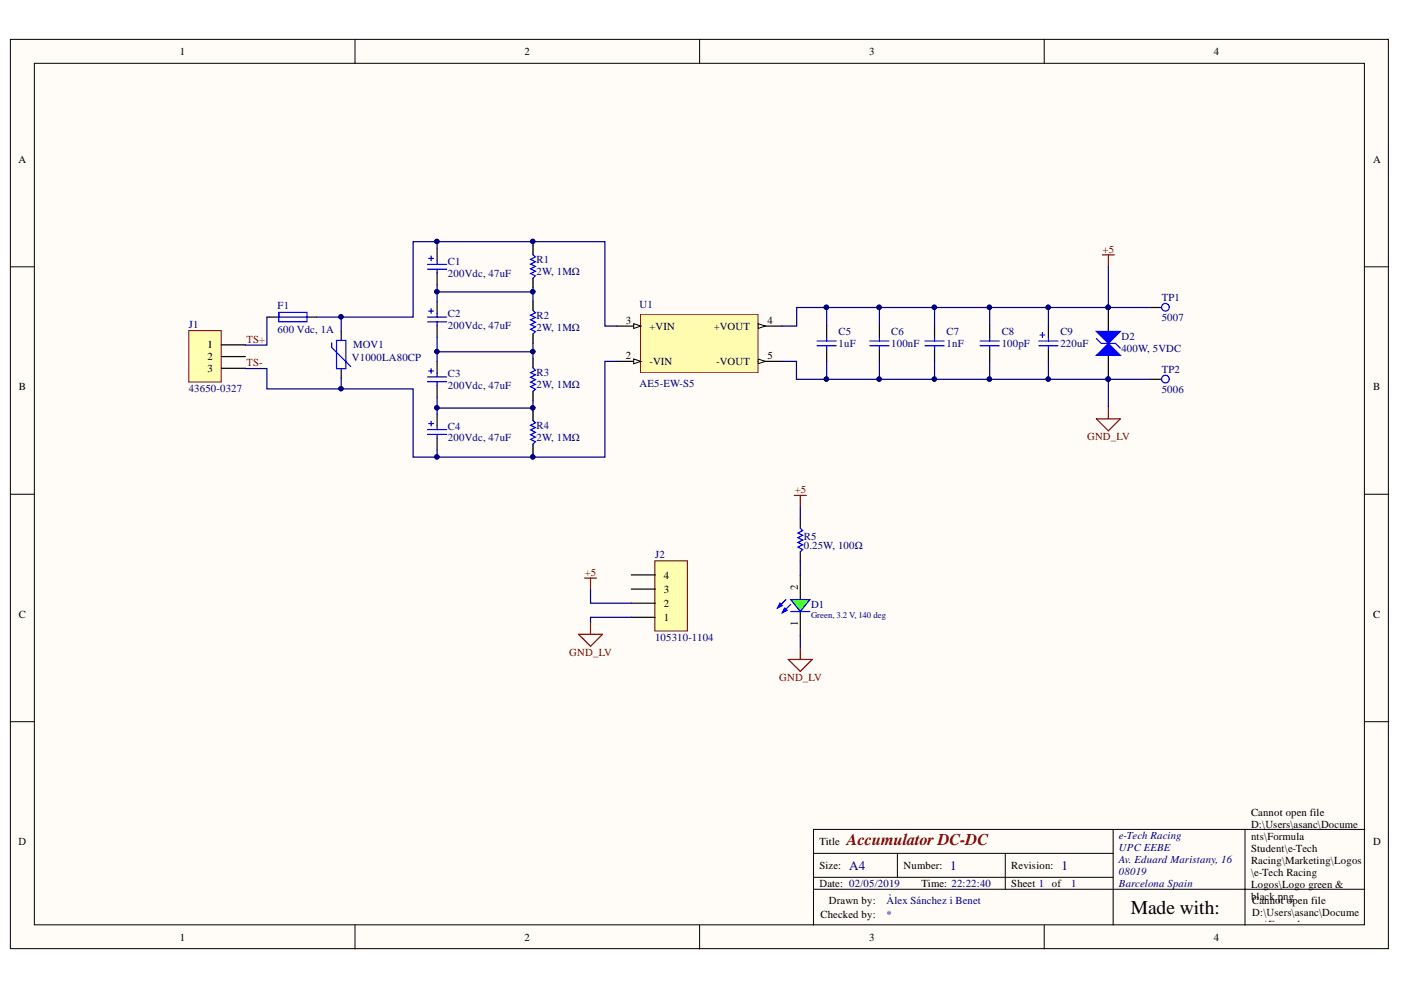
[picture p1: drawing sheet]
# Altium schematic sheet Accumulator_DC-DC.SchDoc: Accumulator DC-DC
size A4; DrawnBy: Àlex Sánchez i Benet; DocumentNumber: 1; Revision: 1; SheetNumber: 1; SheetTotal: 1; University: UPC EEBE; City: Barcelona; Country: Spain; CP: 08019; DesignerName: Àlex Sánchez i Benet; Address: Av. Eduard Maristany, 16

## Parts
C1  200Vdc, 47uF  [WCAP-AT1H_13x20x5]
C2  200Vdc, 47uF  [WCAP-AT1H_13x20x5]
C3  200Vdc, 47uF  [WCAP-AT1H_13x20x5]
C4  200Vdc, 47uF  [WCAP-AT1H_13x20x5]
C5  1uF  [1206_3.2x1.6x1.15mm]
C6  100nF  [1206_3.2x1.6x0.8mm]
C7  1nF  [1206_3.2x1.6x0.8mm]
C8  100pF  [1206_3.2x1.6x0.8mm]
C9  220uF  [WCAP-ATG8_6.3x11x2.5]
D1  Green, 3.2 V, 140 deg  [WL-SMCW_1206]
D2  400W, 5VDC  [WE-TVSP_DO-214AC_Bidirectional]
F1  600 Vdc, 1A  [485001]
J1  43650-0327  [43650-0327]
J2  105310-1104  [105310-1104]
MOV1  V1000LA80CP  [V1000LA160CP]
R1  2W, 1MΩ  [CR2512]
R2  2W, 1MΩ  [CR2512]
R3  2W, 1MΩ  [CR2512]
R4  2W, 1MΩ  [CR2512]
R5  0.25W, 100Ω  [CR1206]
TP1  5007  [5007]
TP2  5006  [5006]
U1  AE5-EW-S5  [AE5-EW-S5]

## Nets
+5: C5.2 C6.2 C7.2 C8.2 C9.1(P) D2.2(C) J2.2 R5.2 TP1.0 U1.4(+VOUT)
GND_LV: C5.1 C6.1 C7.1 C8.1 C9.2(N) D1.1(K) D2.1(C) J2.1 TP2.0 U1.5(-VOUT)
TS+: F1.1 J1.1
TS-: C4.2(N) J1.3 MOV1.1 R4.1 U1.2(-VIN)
NetC1_1: C1.1(P) F1.2 MOV1.2 R1.2 U1.3(+VIN)
NetC1_2: C1.2(N) C2.1(P) R1.1 R2.2
NetC2_2: C2.2(N) C3.1(P) R2.1 R3.2
NetC3_2: C3.2(N) C4.1(P) R3.1 R4.2
NetD1_2: D1.2(A) R5.1

Not connected (* = marked no-connect by the designer): J1 2; J2 3 4
